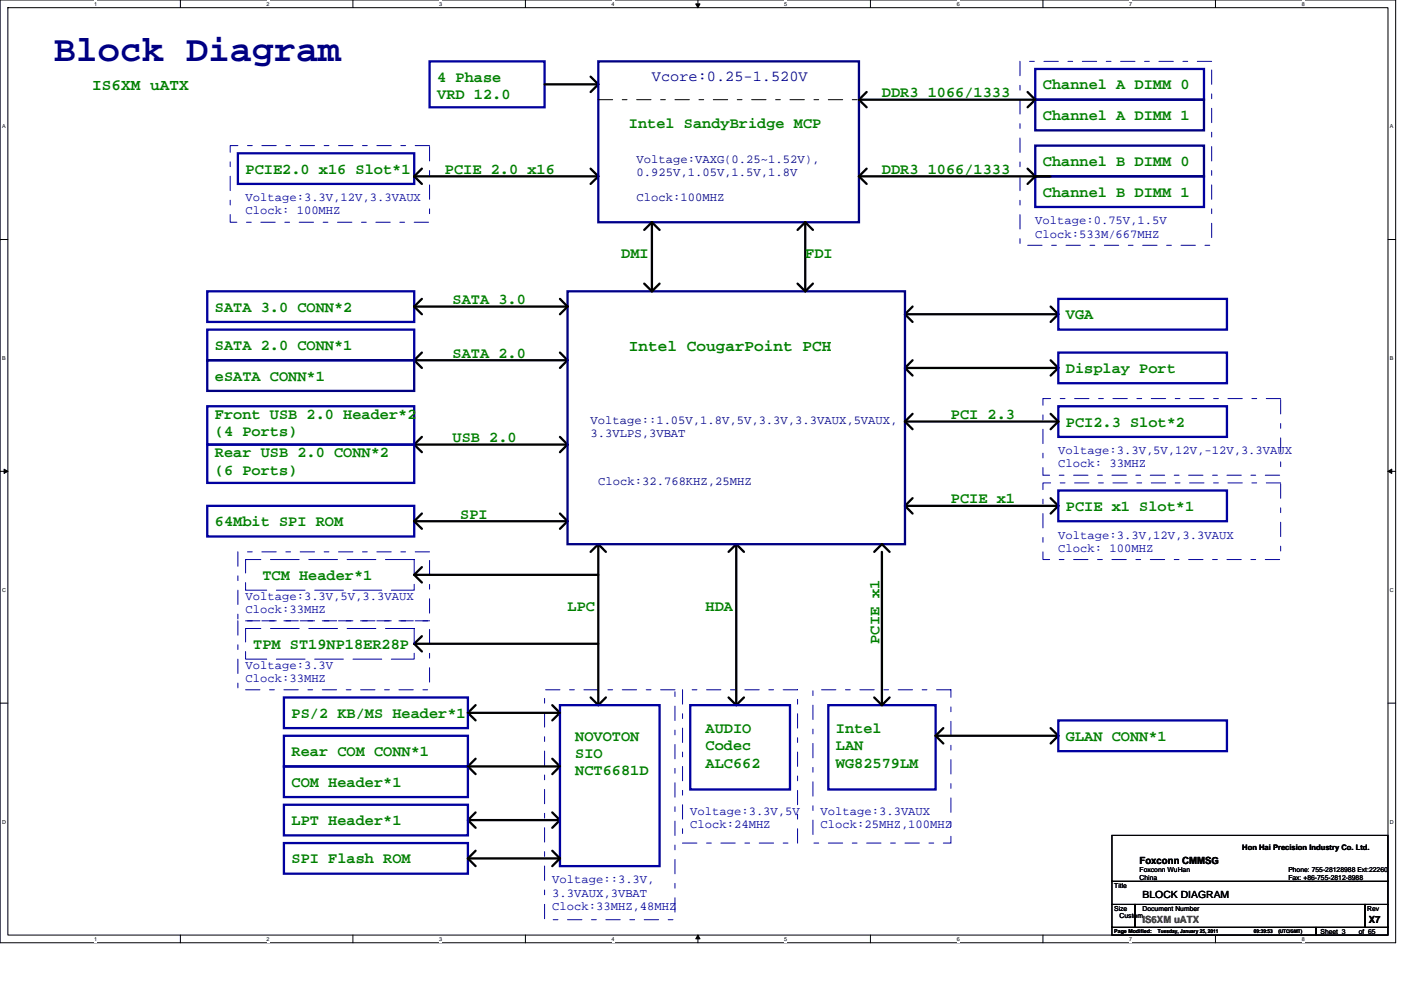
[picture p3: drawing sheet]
<svg xmlns="http://www.w3.org/2000/svg" width="297mm" height="210mm" viewBox="0 0 297 210" stroke-linecap="round" stroke-linejoin="round" font-family="sans-serif">
<path d="M0 0h295.9v200h-295.9zM1.7 1.6h292.6v196.7h-292.6z" fill="none" stroke="#000" stroke-width=".21"/>
<g fill="#fff">
<path d="M20 .2h.6v1.3h-.6z"/>
<path d="M20 198.5h.6v1.3h-.6z"/>
</g>
<path d="M38.2 0v1.6M38.2 198.3v1.7" fill="none" stroke="#000" stroke-width=".21"/>
<g fill="#fff">
<path d="M56.5 .2h.7v1.3h-.7z"/>
<path d="M56.5 198.5h.7v1.3h-.7z"/>
</g>
<path d="M74.8 0v1.6M74.8 198.3v1.7" fill="none" stroke="#000" stroke-width=".21"/>
<g fill="#fff">
<path d="M93.1 .2h.6v1.3h-.6z"/>
<path d="M93.1 198.5h.6v1.3h-.6z"/>
</g>
<path d="M111.4 0v1.6M111.4 198.3v1.7" fill="none" stroke="#000" stroke-width=".21"/>
<g fill="#fff">
<path d="M129.7 .2h.6v1.3h-.6z"/>
<path d="M129.7 198.5h.6v1.3h-.6z"/>
</g>
<path d="M148 0v1.6M148 198.3v1.7" fill="none" stroke="#000" stroke-width=".21"/>
<path d="M147.5 .8h.9l-.4 .8zM148 198.3l.4 .8h-.9z" fill="#000" stroke="#000" stroke-width=".21"/>
<g fill="#fff">
<path d="M166.3 .2h.6v1.3h-.6z"/>
<path d="M166.3 198.5h.6v1.3h-.6z"/>
</g>
<path d="M184.5 0v1.6M184.5 198.3v1.7" fill="none" stroke="#000" stroke-width=".21"/>
<g fill="#fff">
<path d="M202.8 .2h.7v1.3h-.7z"/>
<path d="M202.8 198.5h.7v1.3h-.7z"/>
</g>
<path d="M221.1 0v1.6M221.1 198.3v1.7" fill="none" stroke="#000" stroke-width=".21"/>
<g fill="#fff">
<path d="M239.4 .2h.6v1.3h-.6z"/>
<path d="M239.4 198.5h.6v1.3h-.6z"/>
</g>
<path d="M257.7 0v1.6M257.7 198.3v1.7" fill="none" stroke="#000" stroke-width=".21"/>
<g fill="#fff">
<path d="M276 .2h.6v1.3h-.6z"/>
<path d="M276 198.5h.6v1.3h-.6z"/>
<path d="M.5 26.2h.7v1.3h-.7z"/>
<path d="M294.7 26.2h.8v1.3h-.8z"/>
<path d="M.5 75.4h.7v1.3h-.7z"/>
<path d="M294.7 75.4h.8v1.3h-.8z"/>
</g>
<path d="M0 50.8h1.7M294.3 50.8h1.6" fill="none" stroke="#000" stroke-width=".21"/>
<g fill="#fff">
<path d="M.5 124.5h.8v1.3h-.8z"/>
<path d="M294.7 124.5h.8v1.3h-.8z"/>
</g>
<path d="M0 100h1.7M294.3 100h1.6" fill="none" stroke="#000" stroke-width=".21"/>
<path d="M.9 99.5l.8 .5-.8 .4zM294.3 100l.8-.5v.9z" fill="#000" stroke="#000" stroke-width=".21"/>
<g fill="#fff">
<path d="M.5 173.7h.8v1.3h-.8z"/>
<path d="M294.7 173.7h.8v1.3h-.8z"/>
</g>
<path d="M0 149.1h1.7M294.3 149.1h1.6M235.8 177.2h58.5v9.7h-58.5zM235.8 191.8h4.8v4.9h-4.8zM235.8 186.9h58.5v4.9h-58.5zM235.8 196.7h43.2v1.6h-43.2zM240.6 191.8h48.8v4.9h-48.8zM279 196.7h15.3v1.6h-15.3zM289.4 191.8h4.9v4.9h-4.9z" fill="none" stroke="#000" stroke-width=".21"/>
<path d="M216.3 13h40.6v39h-40.6zM48.8 30.9h42.3v16.2h-42.3zM221.1 84.5h50.4v16.3h-50.4zM50.4 117.1h40.7v14.6h-40.7zM221.1 102.4h50.4v16.3h-50.4zM50.4 131.7h40.7v14.6h-40.7zM115.5 146.3h27.6v48.8h-27.6zM144.7 146.3h24.4v32.5h-24.4zM172.4 146.3h29.2v32.5h-29.2z" fill="none" stroke="#0000a0" stroke-width=".21" stroke-dasharray="3 2 1 2"/>
<g fill="none" stroke="#000" stroke-width=".49">
<path d="M115.5 17.9h11.3M125.2 16.3l1.6 1.6M126.8 17.9l-1.6 1.6M183.7 19.5l-1.6 1.6M217.9 19.5l1.6 1.6M87.8 37.4l1.6 1.6M87.8 37.4h39M89.4 35.8l-1.6 1.6M125.2 35.8l1.6 1.6M126.8 37.4l-1.6 1.6M182.1 21.1l1.6 1.7M182.1 37.4h40.7"/>
<path d="M182.1 21.1h37.4M182.1 37.4l1.6 1.6M183.7 35.8l-1.6 1.6M217.9 35.8l1.6 1.6-1.6 1.6M219.5 21.1l-1.6 1.7M138.2 47.1l1.6 1.7M138.2 47.1v14.7M138.2 47.1l-1.6 1.7M170.7 47.1l1.7 1.7M170.7 47.1v14.7M170.7 47.1l-1.6 1.7M87.8 76.4l1.6 1.6"/>
<path d="M87.8 65l1.6 1.7M87.8 76.4h32.5M87.8 65h32.5M89.4 74.8l-1.6 1.6M89.4 63.4l-1.6 1.6M118.7 74.8l1.6 1.6M118.7 63.4l1.6 1.6M120.3 76.4l-1.6 1.6M120.3 65l-1.6 1.7M136.6 60.2l1.6 1.6M139.8 60.2l-1.6 1.6M169.1 60.2l1.6 1.6"/>
<path d="M172.4 60.2l-1.7 1.6M191.9 66.7l1.6 1.6M191.9 78l1.6 1.7M191.9 66.7h32.5M191.9 78h32.5M193.5 65l-1.6 1.7M193.5 76.4l-1.6 1.6M222.8 65l1.6 1.7M222.8 76.4l1.6 1.6M224.4 66.7l-1.6 1.6M224.4 78l-1.6 1.7M87.8 94.3h32.5"/>
<path d="M87.8 94.3l1.6 1.6M89.4 92.7l-1.6 1.6M118.7 92.7l1.6 1.6M120.3 94.3l-1.6 1.6M191.9 89.4l1.6 1.6M191.9 89.4h32.5M193.5 87.8l-1.6 1.6M222.8 87.8l1.6 1.6M224.4 89.4l-1.6 1.6M87.8 110.6l1.6 1.6M87.8 110.6h32.5M89.4 108.9l-1.6 1.7"/>
<path d="M118.7 108.9l1.6 1.7M120.3 110.6l-1.6 1.6M126.8 115.4l1.7 1.7M126.8 115.4v34.2M126.8 115.4l-1.6 1.7M156.1 115.4l1.6 1.7M156.1 115.4v34.2M156.1 115.4l-1.6 1.7M185.4 117.1l1.6-1.7 1.6 1.7M187 117.1v32.5M191.9 107.3l1.6 1.6M191.9 107.3h32.5"/>
<path d="M193.5 105.7l-1.6 1.6M222.8 105.7l1.6 1.6M224.4 107.3l-1.6 1.6M87.8 136.5h39M87.8 136.5l1.6 1.7M87.8 121.9h39M87.8 121.9l1.6 1.6M89.4 134.9l-1.6 1.6M89.4 120.3l-1.6 1.6M99.2 151.2l1.6 1.6M99.2 151.2h19.5M100.8 149.6l-1.6 1.6"/>
<path d="M117.1 149.6l1.6 1.6M118.7 151.2l-1.6 1.6M125.2 147.9l1.6 1.7M128.5 147.9l-1.7 1.7M154.5 147.9l1.6 1.7M157.7 147.9l-1.6 1.7M185.4 147.9l1.6 1.7M188.6 147.9l-1.6 1.7M198.4 156.1l1.6 1.6M198.4 156.1h26M200 154.4l-1.6 1.7M222.8 154.4l1.6 1.7"/>
<path d="M224.4 156.1l-1.6 1.6M99.2 162.6l1.6 1.6M99.2 173.9l1.6 1.7M99.2 162.6h19.5M100.8 160.9l-1.6 1.7M100.8 172.3l-1.6 1.6h19.5M117.1 172.3l1.6 1.6M117.1 160.9l1.6 1.7M118.7 173.9l-1.6 1.7M118.7 162.6l-1.6 1.6M99.2 182.1l1.6 1.6M99.2 182.1h19.5"/>
<path d="M100.8 180.4l-1.6 1.7M117.1 180.4l1.6 1.7M118.7 182.1l-1.6 1.6"/>
</g>
<path d="M52.1 118.7h35.7v6.5h-35.7zM52.1 133.3h35.7v6.5h-35.7z" fill="none" stroke="#0000a0" stroke-width=".21" stroke-dasharray="6.1 2"/>
<g fill="none" stroke="#0000a0" stroke-width=".49">
<path d="M91.1 13h24.4v9.8h-24.4zM219.5 14.6h35.8v6.5h-35.8zM50.4 32.5h37.4v6.5h-37.4zM219.5 37.4h35.8v6.5h-35.8zM43.9 61.8h43.9v6.5h-43.9zM43.9 69.9h43.9v6.5h-43.9zM224.4 63.4h35.7v6.5h-35.7zM224.4 74.8h35.7v6.5h-35.7zM43.9 94.3h43.9v8.1h-43.9zM43.9 86.2h43.9v8.1h-43.9zM224.4 86.2h35.7v6.5h-35.7zM43.9 107.3h43.9v6.5h-43.9z"/>
<path d="M224.4 104h35.7v6.6h-35.7zM60.2 147.9h39v6.5h-39zM60.2 156.1h39v6.5h-39zM118.7 149.6h21.1v34.1h-21.1zM146.3 149.6h21.2v17.8h-21.2zM175.6 149.6h22.8v17.8h-22.8zM224.4 152.8h35.7v6.5h-35.7zM60.2 162.6h39v6.5h-39zM60.2 170.7h39v6.5h-39zM60.2 178.8h39v6.5h-39z"/>
</g>
<path d="M126.8 13h55.3v34.1h-55.3zM219.5 21.1h35.8v6.5h-35.8zM219.5 30.9h35.8v6.5h-35.8zM43.9 76.4h43.9v6.5h-43.9zM120.3 61.8h71.6v53.6h-71.6z" fill="none" stroke="#000080" stroke-width=".49"/>
<path d="M126.8 21.1h55.3M182.1 21.1h.1" fill="none" stroke="#000" stroke-width=".21" stroke-dasharray="3 2 1 2"/>
<text font-size="7.8" fill="#000080" x="11.4" y="13">Block Diagram</text>
<g font-size="3.4" fill="#008000">
<text x="19.6" y="19.1">IS6XM uATX</text>
<text x="133.3" y="74.4">Intel CougarPoint PCH</text>
</g>
<g font-size="3.2" fill="#008000">
<text x="92.7" y="17.3">4 Phase</text>
<text x="92.7" y="21">VRD 12.0</text>
<text x="187" y="20.6">DDR3 1066/1333</text>
<text x="221.1" y="18.9">Channel A DIMM 0</text>
<text x="133.3" y="27.1">Intel SandyBridge MCP</text>
<text x="221.1" y="25.4">Channel A DIMM 1</text>
<text x="221.1" y="35.2">Channel B DIMM 0</text>
<text x="52.1" y="36.8">PCIE2.0 x16 Slot*1</text>
<text x="94.3" y="36.8">PCIE 2.0 x16</text>
<text x="187" y="36.8">DDR3 1066/1333</text>
<text x="221.1" y="41.7">Channel B DIMM 1</text>
<text x="131.7" y="54.7">DMI</text>
<text x="170.7" y="54.7">FDI</text>
<text x="95.9" y="64.5">SATA 3.0</text>
<text x="45.6" y="66.1">SATA 3.0 CONN*2</text>
<text x="226" y="67.7">VGA</text>
<text x="45.6" y="74.2">SATA 2.0 CONN*1</text>
<text x="95.9" y="75.8">SATA 2.0</text>
<text x="45.6" y="80.7">eSATA CONN*1</text>
<text x="226" y="79.1">Display Port</text>
<text x="45.6" y="88.9">Front USB 2.0 Header*2</text>
<text x="201.6" y="88.9">PCI 2.3</text>
<text x="45.6" y="92.5">(4 Ports)</text>
<text x="95.9" y="93.7">USB 2.0</text>
<text x="226" y="90.5">PCI2.3 Slot*2</text>
<text x="45.6" y="97">Rear USB 2.0 CONN*2</text>
<text x="45.6" y="100.6">(6 Ports)</text>
<text x="201.6" y="106.7">PCIE x1</text>
<text x="45.6" y="111.6">64Mbit SPI ROM</text>
<text x="97.6" y="110">SPI</text>
<text x="226" y="108.4">PCIE x1 Slot*1</text>
<text x="55.6" y="123">TCM Header*1</text>
<text x="120.3" y="129.5">LPC</text>
<text x="149.6" y="129.5">HDA</text>
<text x="53.7" y="137.6">TPM ST19NP18ER28P</text>
<text x="186.5" y="136.5" transform="rotate(-90 186.5 136.5)">PCIE x1</text>
<text x="61.8" y="152.3">PS/2 KB/MS Header*1</text>
<text x="149.6" y="155.5">AUDIO</text>
<text x="177.2" y="155.5">Intel</text>
<text x="61.8" y="160.4">Rear COM CONN*1</text>
<text x="122" y="157.1">NOVOTON</text>
<text x="122" y="160.8">SIO</text>
<text x="149.6" y="159.2">Codec</text>
<text x="177.2" y="159.2">LAN</text>
<text x="226" y="157.1">GLAN CONN*1</text>
<text x="61.8" y="166.9">COM Header*1</text>
<text x="122" y="164.4">NCT6681D</text>
<text x="149.6" y="162.8">ALC662</text>
<text x="177.2" y="162.8">WG82579LM</text>
<text x="61.8" y="175">LPT Header*1</text>
<text x="61.8" y="183.1">SPI Flash ROM</text>
</g>
<text font-size="3.2" fill="#000080" x="138.2" y="17.2">Vcore:0.25-1.520V</text>
<g font-size="2.6" fill="#000080">
<text x="135" y="34.6">Voltage:VAXG(0.25~1.52V),</text>
<text x="135" y="37.4">0.925V,1.05V,1.5V,1.8V</text>
<text x="135" y="42.7">Clock:100MHZ</text>
<text x="125.2" y="89.9">Voltage::1.05V,1.8V,5V,3.3V,3.3VAUX,5VAUX,</text>
<text x="125.2" y="92.6">3.3VLPS,3VBAT</text>
<text x="126.8" y="102.9">Clock:32.768KHZ,25MHZ</text>
</g>
<g font-size="2.6" fill="#0000a0">
<text x="52.1" y="42.7">Voltage:3.3V,12V,3.3VAUX</text>
<text x="52.1" y="45.5">Clock: 100MHZ</text>
<text x="219.5" y="47.6">Voltage:0.75V,1.5V</text>
<text x="219.5" y="50.4">Clock:533M/667MHZ</text>
<text x="224.4" y="96.4">Voltage:3.3V,5V,12V,-12V,3.3VAUX</text>
<text x="224.4" y="99.1">Clock: 33MHZ</text>
<text x="224.4" y="114.2">Voltage:3.3V,12V,3.3VAUX</text>
<text x="224.4" y="117">Clock: 100MHZ</text>
<text x="52.1" y="127.3">Voltage:3.3V,5V,3.3VAUX</text>
<text x="52.1" y="130">Clock:33MHZ</text>
<text x="52.1" y="141.9">Voltage:3.3V</text>
<text x="52.1" y="144.7">Clock:33MHZ</text>
<text x="146.3" y="172.8">Voltage:3.3V,5V</text>
<text x="174" y="172.8">Voltage:3.3VAUX</text>
<text x="146.3" y="175.5">Clock:24MHZ</text>
<text x="174" y="175.5">Clock:25MHZ,100MHZ</text>
<text x="117.1" y="187.4">Voltage::3.3V,</text>
<text x="117.1" y="190.2">3.3VAUX,3VBAT</text>
<text x="117.1" y="192.9">Clock:33MHZ,48MHZ</text>
</g>
<g font-size="2.1">
<text x="241.6" y="183.2">Foxconn CMMSG</text>
<text x="242.2" y="190.5">BLOCK DIAGRAM</text>
<text x="290.2" y="195.9">X7</text>
</g>
<text font-size="2.1" fill="#f00" x="242.2" y="195.9">IS6XM uATX</text>
<text font-size="1.6" x="263.4" y="180.3">Hon Hai Precision Industry Co. Ltd.</text>
<g font-size="1.5">
<text x="241.6" y="185">Foxconn WuHan</text>
<text x="273.2" y="185">Phone: 755-28128988 Ext:22260</text>
<text x="236.2" y="188.3">Title</text>
<text x="241.6" y="186.6">China</text>
<text x="273.2" y="186.6">Fax: +86-755-2812-8988</text>
<text x="236.2" y="193.1">Size</text>
<text x="237.4" y="194.8">Custom</text>
<text x="242.2" y="193.1">Document Number</text>
<text x="289.9" y="193.1">Rev</text>
<text x="280" y="198">Sheet 3</text>
<text x="288.1" y="198">of 65</text>
</g>
<g font-size="1.2">
<text x="20" y="1.2">1</text>
<text x="56.5" y="1.2">2</text>
<text x="93.1" y="1.2">3</text>
<text x="129.7" y="1.2">4</text>
<text x="166.3" y="1.2">5</text>
<text x="202.8" y="1.2">6</text>
<text x="239.4" y="1.2">7</text>
<text x="276" y="1.2">8</text>
<text x=".5" y="27.2">A</text>
<text x="294.7" y="27.2">A</text>
<text x=".5" y="76.4">B</text>
<text x="294.7" y="76.4">B</text>
<text x=".5" y="125.6">C</text>
<text x="294.7" y="125.6">C</text>
<text x=".5" y="174.8">D</text>
<text x="294.7" y="174.8">D</text>
<text x="20" y="199.6">1</text>
<text x="56.5" y="199.6">2</text>
<text x="93.1" y="199.6">3</text>
<text x="129.7" y="199.6">4</text>
<text x="166.3" y="199.6">5</text>
<text x="202.8" y="199.6">6</text>
<text x="239.4" y="199.6">7</text>
<text x="276" y="199.6">8</text>
</g>
<g font-size="1.1">
<text x="236.2" y="197.9">Page Modified:</text>
<text x="245.5" y="197.9">Tuesday, January 25, 2011</text>
<text x="265.8" y="197.9">09:39:53</text>
<text x="271" y="197.9">(UTC/GMT)</text>
</g>
</svg>
